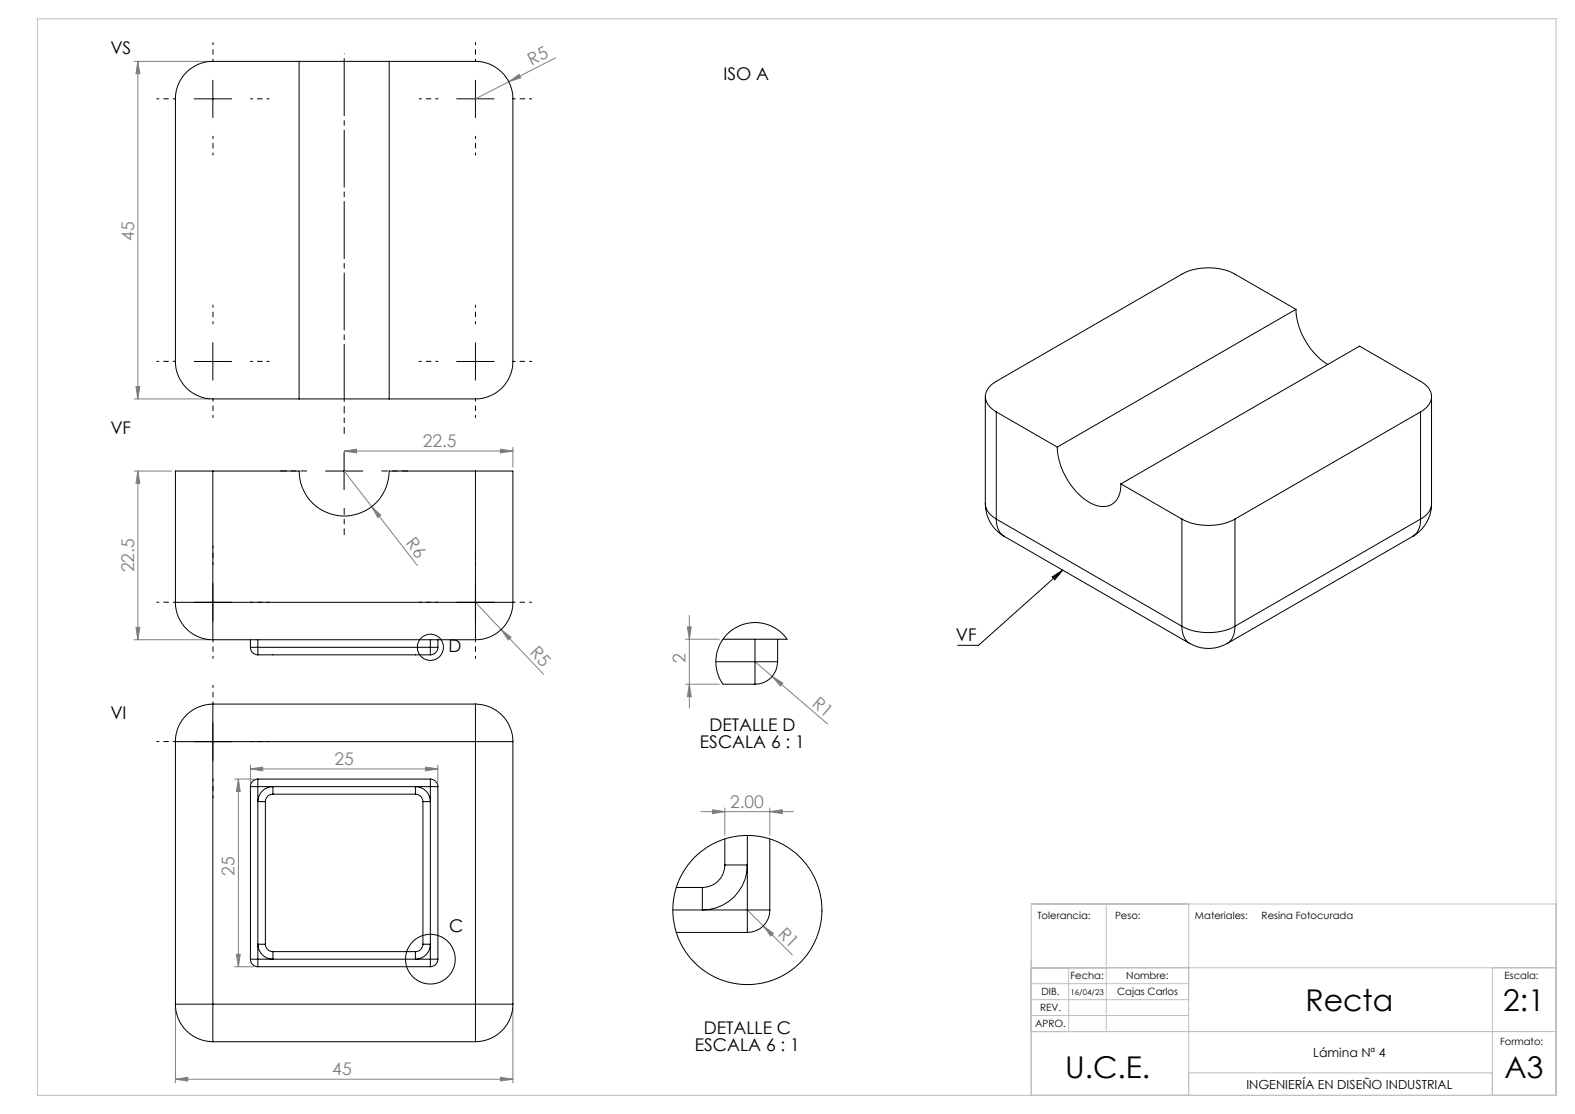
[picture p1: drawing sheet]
<svg xmlns="http://www.w3.org/2000/svg" width="420mm" height="297mm" viewBox="0 0 420 297" stroke-linecap="round" stroke-linejoin="round" font-family="sans-serif">
<g fill="none" stroke="#000" stroke-width=".27">
<path d="M51.8 26.3h10M56.8 21.4v10M121.8 26.3h10M126.8 21.4v10M51.8 96.4h10M56.8 91.4v9.9M121.8 96.4h10M126.8 91.4v9.9M86.8 125.6h10M91.8 120.6v10M56.8 155.6v10M126.8 155.6v10"/>
<path d="M280.6 153.8l2.8-1.8-2.1 2.6zM283.4 152l-22.5 20h-5.5M51.8 160.6h10M121.8 160.6h10M51.8 197.7h10M56.8 192.7v10"/>
<circle cx="114.8" cy="172.6" r="3.5"/>
<circle cx="114.8" cy="255.7" r="6.6"/>
</g>
<g fill="none" stroke="#808080" stroke-width=".27">
<path d="M35.8 16.4h20M36.8 16.4l.5 3.2h-1zM36.8 16.4v90M148.2 15.4l-21.4 10.9M135.7 21.8l2.7-1.9 .5 .8zM35.8 106.4h20M36.3 103h1l-.5 3.4zM133.5 119.8l3.3 .5-3.3 .5zM136.8 119.3v5.3M35.8 125.6h10M36.8 125.6l.5 3.3h-1zM36.8 125.6v45"/>
<path d="M91.8 125.6l7.3 9.5M91.8 120.3l3.3-.5v1zM91.8 120.3h45M99.1 135.1l2.5 2.3-.8 .6zM99.1 135.1l12.2 15.7M35.8 170.6h20M36.3 167.3h1l-.5 3.3zM126.8 160.6l6.8 7.2M133.6 167.8l2.7 2.1-.8 .7zM133.6 167.8l11.4 12M182.8 170.4h9M183.3 167.1h1l-.5 3.3z"/>
<path d="M183.8 164.1v24.7M201.3 176.4l19.4 16.6M182.8 182.4h9M183.8 182.4l.5 3.3h-1zM205.9 180.3l2.8 1.8-.6 .8zM62.5 207.7h5.3M63.6 207.7l.5 3.3h-1.1zM63.6 207.7v50M66.8 205l3.3-.5v1zM66.8 204v4.7M66.8 205h50M113.5 204.5l3.3 .5-3.3 .5z"/>
<path d="M116.8 204v4.7M186.9 216.4h24.7M190 215.9l3.3 .5-3.3 .5zM193.3 215.4v7.3M205.3 216.4l3.3-.5v1zM205.3 215.4v7.3M62.5 257.7h5.3M63 254.4h1.1l-.5 3.3zM199.3 242.6l12 12M203.6 246.9l2.6 1.9-.7 .8zM46.8 268.7v20M136.8 268.7v20"/>
<path d="M46.8 287.7l3.3-.5v1zM46.8 287.7h90M133.5 287.2l3.3 .5-3.3 .5z"/>
</g>
<path d="M91.8 115.6v-7M81.8 125.6h-7M91.8 135.6v7M101.8 125.6h7" fill="none" stroke="#000" stroke-width=".27" stroke-dasharray="15.2 1.3 1.3 1.3" stroke-dashoffset="13.6"/>
<g fill="none" stroke="#000" stroke-width=".27" stroke-dasharray="15.2 1.3 1.3 1.3" stroke-dashoffset="14.6">
<path d="M56.8 16.3v-5M126.8 16.3v-5M46.8 26.3h-5M56.8 36.3v5M66.8 26.3h5M116.8 26.3h-5M126.8 36.3v5M136.8 26.3h5M46.8 96.3h-5M56.8 86.3v-5M66.8 96.3h5M116.8 96.3h-5"/>
<path d="M126.8 86.3v-5M136.8 96.3h5M56.8 106.3v5M126.8 106.3v5M56.8 150.6v-5M126.8 150.6v-5M46.8 160.6h-5M56.8 170.6v5M66.8 160.6h5M116.8 160.6h-5M126.8 170.6v5M136.8 160.6h5"/>
<path d="M46.8 197.7h-5M56.8 187.7v-5M66.8 197.7h5M56.8 207.7v5"/>
</g>
<path d="M91.8 14.3v94" fill="none" stroke="#000" stroke-width=".27" stroke-dasharray="15.2 1.3 1.3 1.3" stroke-dashoffset="-1.3"/>
<path d="M10 5h405v287h-405zM275 258h140M285 258v17M295 240.9v34.1M316.4 240.9l.6 .1v51M398 258v34M415 241h-140v51M275 275h140M275 266.5h42M275 262.3h42M275 270.8h42M317 286h81" fill="none" stroke="#c0c0c0" stroke-width=".27"/>
<path d="M280.6 153.8l2.8-1.8-2.1 2.6z" fill="#000"/>
<g fill="#808080">
<path d="M135.7 21.8l2.7-1.9 .5 .8z"/>
<path d="M99.1 135.1l2.5 2.3-.8 .6z"/>
<path d="M133.6 167.8l2.7 2.1-.8 .7z"/>
<path d="M203.6 246.9l2.6 1.9-.7 .8z"/>
<path d="M205.9 180.3l2.8 1.8-.6 .8z"/>
<path d="M91.8 120.3l3.3-.5v1zM133.5 119.8l3.3 .5-3.3 .5z"/>
<path d="M190 215.9l3.3 .5-3.3 .5zM205.3 216.4l3.3-.5v1z"/>
<path d="M113.5 204.5l3.3 .5-3.3 .5zM66.8 205l3.3-.5v1z"/>
<path d="M183.8 182.4l.5 3.3h-1zM183.3 167.1h1l-.5 3.3z"/>
<path d="M36.8 125.6l.5 3.3h-1zM36.3 167.3h1l-.5 3.3zM36.8 16.4l.5 3.2h-1zM36.3 103h1l-.5 3.4zM63.6 207.7l.5 3.3h-1.1zM63 254.4h1.1l-.5 3.3z"/>
<path d="M46.8 287.7l3.3-.5v1zM133.5 287.2l3.3 .5-3.3 .5z"/>
</g>
<g fill="none" stroke="#000" stroke-width=".27">
<path d="M79.8 16.4h24M79.8 16.4h-23a10 10 0 0 0-10 9.9v70.1a10 10 0 0 0 10 10h23M79.8 16.4v90M103.8 16.4h23a10 10 0 0 1 10 9.9v70.1a10 10 0 0 1-10 10h-23M103.8 16.4v90M345.6 82.5a18.9 18.9 0 0 0 8.5 14.7M345.6 82.5l-16.3-9.4a15.6 15.6 0 0 0-14.1 0l-49.5 28.6a4.4 4.4 0 0 0-2.5 5.7l1.2 1.5 1.3 .9M345.6 82.5l-63.7 36.7M79.8 106.4h24M262.7 105.7v28.6M265.7 109.8l16.2 9.4M265.7 109.8v28.6"/>
<path d="M281.9 119.2a18.5 18.5 0 0 0 9.7 15.3 4.9 4.9 0 0 0 7.3-4.6v-.9M378.8 109.8a4.3 4.3 0 0 0 2.5-5.7l-1.2-1.6-1.3-.8-16.3-9.4-63.6 36.7M378.8 109.8l-49.5 28.6M378.8 109.8v28.6M381.7 105.7v28.6M56.8 125.6h-10v35M56.8 125.6h23a12 12 0 0 0 12 12 12 12 0 0 0 12-12h23M56.8 125.6v35M126.8 125.6h10v35M126.8 125.6v35M262.7 134.3a10 10 0 0 0 5.1 8.7M262.7 134.3a5.1 5.1 0 0 0 3 4.1"/>
<path d="M265.7 138.4a5.1 5.1 0 0 0 2.1 4.6M265.7 138.4l49.5 28.6M298.9 129l16.3 9.4M315.2 138.4a15.6 15.6 0 0 0 14.1 0M315.2 138.4v28.6M329.3 138.4v28.6M378.8 138.4a5 5 0 0 1-2 4.6M378.8 138.4l-49.5 28.6M381.7 134.3a10.1 10.1 0 0 1-4.9 8.7M381.7 134.3a4.9 4.9 0 0 1-2.9 4.1M267.8 143l49.5 28.6M376.8 143l-49.5 28.6"/>
<path d="M46.8 160.6h10M46.8 160.6a10 10 0 0 0 10 10M56.8 160.6v10M56.8 160.6h70M56.8 170.6h70M66.8 172.6h2M66.8 172.6a1.99 1.99 0 0 0 2 2M66.8 170.6v2M68.8 172.6v2M68.8 170.6v2M68.8 172.6h46M68.8 174.6h46"/>
<path d="M114.8 172.6v2M114.8 172.6h2M114.8 170.6v2M116.8 172.6a2.05 2.05 0 0 1-2 2M116.8 170.6v2M126.8 160.6h10M126.8 160.6v10M136.8 160.6a10 10 0 0 1-10 10M190.9 176.4h10.4M192.8 170.4h17.1l-1.4-1.6-1.9-1.4-2.4-1-2.3-.4-2.7 .2-1.8 .6-2.7 1.6-1.9 2-1.4 2.8-.5 2.9 .1 1.6 .3 1.7 1.3 2.7 .2 .3h8.5M201.3 176.4v6M201.3 176.4h6.1"/>
<path d="M201.3 170.4v6M207.4 176.4a6 6 0 0 1-6.1 6M207.4 170.4v6M315.2 167a15.6 15.6 0 0 0 14.1 0M315.2 167a5.1 5.1 0 0 0 2.1 4.6M317.3 171.6a10 10 0 0 0 10 0M329.3 167a5 5 0 0 1-2 4.6M46.8 197.7h10M46.8 197.7v70M56.8 187.7v10M56.8 187.7a10 10 0 0 0-10 10M56.8 197.7v70"/>
<path d="M56.8 197.7h70M56.8 187.7h70M126.8 197.7h10M126.8 187.7v10M126.8 187.7a10 10 0 0 1 10 10M126.8 197.7v70M136.8 197.7v70M66.8 209.7h2M66.8 209.7v46M68.8 207.7a1.99 1.99 0 0 0-2 2M68.8 207.7v2M68.8 209.7v46"/>
<path d="M68.8 209.7h46M68.8 207.7h46M70.8 213.7v38M72.8 211.7v-2a4 4 0 0 0-4 4h2M72.8 211.7a1.99 1.99 0 0 0-2 2M72.8 211.7h38M110.8 211.7v-2a4 4 0 0 1 4 4h-2M110.8 211.7a1.99 1.99 0 0 1 2 2M112.8 213.7v38M114.8 209.7h2M114.8 207.7v2M114.8 207.7a2.05 2.05 0 0 1 2 2"/>
<path d="M114.8 209.7v46M116.8 209.7v46M180.3 236.6h7M193.3 230.6h6a11.9 11.9 0 0 1-12 12v-6M193.3 230.6a6 6 0 0 1-6 6M193.3 223.7v6.9M199.3 222.7v19.9M205.3 223.7v18.9M66.8 255.7a1.99 1.99 0 0 0 2 2M66.8 255.7h2M68.8 255.7v2M68.8 257.7h46"/>
<path d="M68.8 255.7h46M70.8 251.7a1.99 1.99 0 0 0 2 2M70.8 251.7h-2a4 4 0 0 0 4 4v-2M72.8 253.7h38M112.8 251.7h2a4 4 0 0 1-4 4v-2M112.8 251.7a1.99 1.99 0 0 1-2 2M114.8 255.7v2M114.8 255.7h2M116.8 255.7a2.05 2.05 0 0 1-2 2M179.4 242.6h19.9M180.3 248.6h19M199.3 242.6v6"/>
<path d="M199.3 242.6h6M205.3 242.6a5.9 5.9 0 0 1-6 6M46.8 267.7a10 10 0 0 0 10 10M46.8 267.7h10M56.8 267.7v10M56.8 267.7h70M56.8 277.7h70M126.8 267.7h10M126.8 267.7v10M136.8 267.7a10 10 0 0 1-10 10"/>
<circle cx="199.3" cy="242.6" r="19.9"/>
</g>
<g font-size="8">
<text x="348.1" y="269.5">Recta</text>
<text x="400.9" y="269.5">2:1</text>
<text x="284.1" y="287.4">U.C.E.</text>
<text x="401.2" y="287.4">A3</text>
</g>
<g font-size="4.7">
<text x="29.4" y="14.3">VS</text>
<text x="192.9" y="21.4">ISO A</text>
<text x="29.4" y="115.7">VF</text>
<text x="119.6" y="173.9">D</text>
<text x="254.9" y="171">VF</text>
<text x="29.4" y="191.6">VI</text>
<text x="189.2" y="195">DETALLE D</text>
<text x="186.6" y="199.5">ESCALA 6 : 1</text>
<text x="119.8" y="248.5">C</text>
<text x="187.7" y="275.6">DETALLE C</text>
<text x="185.3" y="280.1">ESCALA 6 : 1</text>
</g>
<g font-size="4.7" fill="#808080">
<text x="141.8" y="17.6" transform="rotate(-27 141.8 17.6)">R5</text>
<text x="35.8" y="64.3" transform="rotate(-90 35.8 64.3)">45</text>
<text x="112.7" y="119.2">22.5</text>
<text x="108" y="144.8" transform="rotate(52 108 144.8)">R6</text>
<text x="35.8" y="152.6" transform="rotate(-90 35.8 152.6)">22.5</text>
<text x="141.1" y="174.2" transform="rotate(47 141.1 174.2)">R5</text>
<text x="182.8" y="176.6" transform="rotate(-90 182.8 176.6)">2</text>
<text x="216.3" y="187.9" transform="rotate(41 216.3 187.9)">R1</text>
<text x="89.2" y="204">25</text>
<text x="194.7" y="215.4">2.00</text>
<text x="62.6" y="233.5" transform="rotate(-90 62.6 233.5)">25</text>
<text x="207.2" y="249.2" transform="rotate(45 207.2 249.2)">R1</text>
<text x="88.6" y="286.7">45</text>
</g>
<g font-size="3.3">
<text x="350.2" y="281.8">Lámina Nª 4</text>
<text x="332.4" y="290.3">INGENIERÍA EN DISEÑO INDUSTRIAL</text>
</g>
<g font-size="2.7">
<text x="276.6" y="245.1">Tolerancia:</text>
<text x="297.3" y="245.1">Peso:</text>
<text x="318.7" y="245.1">Materiales:</text>
<text x="336.4" y="245.1">Resina Fotocurada</text>
<text x="285.4" y="261">Fecha:</text>
<text x="300.3" y="261">Nombre:</text>
<text x="401.2" y="260.9">Escala:</text>
<text x="277.3" y="269.5">REV.</text>
<text x="277.7" y="265.3">DIB.</text>
<text x="297.9" y="265.3">Cajas Carlos</text>
<text x="276.1" y="273.8">APRO.</text>
<text x="400" y="278.6">Formato:</text>
</g>
<text font-size="2.1" x="285.5" y="265.3">16/04/23</text>
</svg>
